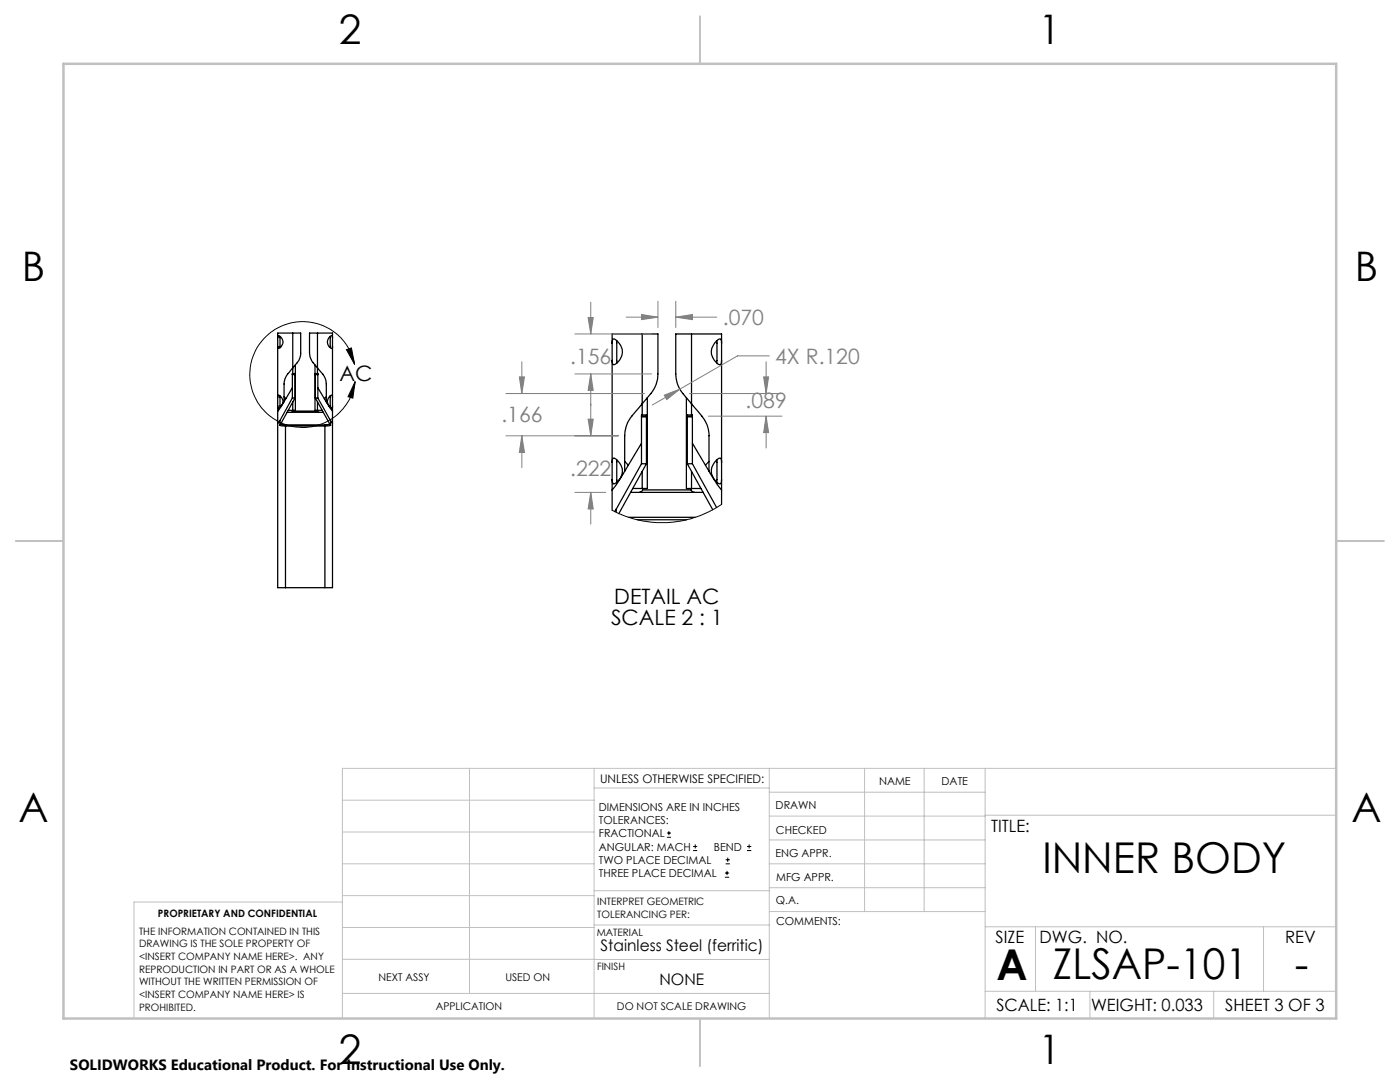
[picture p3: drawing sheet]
<svg xmlns="http://www.w3.org/2000/svg" width="279mm" height="216mm" viewBox="0 0 279 216" stroke-linecap="round" stroke-linejoin="round" font-family="sans-serif">
<g fill="none" stroke="#000" stroke-width=".25">
<path d="M55.4 67.4l.1-.4a1.33 1.33 0 0 1 1 1.2 1.33 1.33 0 0 1-.9 1.3l-.2-.4M55.4 79.3l.1-.4a1.33 1.33 0 0 1 1 1.2 1.33 1.33 0 0 1-.9 1.3l-.2-.4M55.4 67.4v1.7M55.4 79.3v1.7M55.4 69.1v10.2M55.9 67.1v2.3M55.9 79v2.2M56.7 79.2l.3 .4M58.3 74.8v4.6M58.3 77.4l-2.9 4.6M58.3 74.7v-.2h.6v.2M58.3 74.8h.6"/>
<path d="M58.3 79.4h.6M58.3 79.4l-2.5 4.6M58.3 74.7h.6M58.3 74.7v.1M58.4 66.5h1.6v3.9a2.99 2.99 0 0 1-.7 2l-1.9 2.2-.6 1.1-.1 .9v3.6M58.4 66.5h-3v.9M58.4 66.5v8M58.9 79.4l-3.1 5.5M58.9 74.8v4.6M58.9 74.7v.1M58.9 72.8v9.1h-.5M62.9 72.8v9.1h.5"/>
<path d="M62.9 79.4l3.1 5.5M62.9 74.8v4.6M62.9 74.7v-.2h.5v.2M62.9 74.8h.5M62.9 79.4h.5M62.9 74.7h.5M62.9 74.7v.1M63.4 66.5h-1.6v3.9a3.3 3.3 0 0 0 .7 2l1.9 2.2 .5 .9 .2 1.1v3.6M63.4 66.5h3v.9M63.4 66.5v8M63.4 74.8v4.6M63.4 77.4l3 4.6"/>
<path d="M63.4 79.4l2.6 4.6M63.4 74.7v.1M65.1 79.2l-.4 .4M65.9 67.1v2.3M65.9 79v2.2M66.4 67.4l-.1-.4a1.35 1.35 0 0 0-1 1.3 1.35 1.35 0 0 0 1 1.2l.1-.4M66.4 79.3l-.1-.5a1.35 1.35 0 0 0-1 1.3 1.35 1.35 0 0 0 1 1.3l.1-.4M66.4 79.3v1.7M66.4 67.4v1.7M66.4 69.1v10.2M122.2 68.5l.1-.8a1.85 1.85 0 0 1 1.6 1.4 2.71 2.71 0 0 1-1.5 3.7l-.2-.2v-.7M122.2 68.5v3.4"/>
<path d="M122.2 71.9v20.4M123.1 68v4.4M128.2 66.6h3.1v8a6 6 0 0 1-1.4 3.9l-3.1 3.7a6.5 6.5 0 0 0-2.1 4.8v7.1M128.2 66.6h-6v1.9M128.2 66.6v16.2M129.2 79.3v18.2h-1M137 79.3v18.2h1M138 66.6h-3.1v8a6 6 0 0 0 1.4 3.9l2.4 2.9a7.8 7.8 0 0 1 2.8 5.6v7.1M138 66.6h6v1.9M138 66.6v16.2M143.1 68v4.4M144 68.5v-.6l-.2-.3a2.79 2.79 0 0 0-1.8 2.5 2.79 2.79 0 0 0 1.6 2.7l.2-.1 .2-.2v-.6"/>
<path d="M144 68.5v3.4M144 71.9v20.4M55.4 81v36.3h1.6M55.8 84.9l1.2 .1M55.8 84l-.4 .4M55.8 84v.9M56 84.6l1 .2M57 84.8v.2M57 85v32.3M57 85h7.8M57 84.8h7.8M57.3 82.3h7.2"/>
<path d="M57.5 81.9h.9M58.1 82.3l.2-.1a.42 .42 0 0 1 .7-.2h3.7a.88 .88 0 0 1 .9 .3h.1M58.4 80.2v1.7M63.4 81.9h.9M63.4 80.2v1.7M64.8 84.8v.2M64.8 85v32.3M65.8 84.6l-1 .2M66 84l.4 .4M66 84.9l-1.2 .1M66 84v.9M66.4 81v36.3h-1.6"/>
<path d="M122.2 92.3l.1-.9a1.85 1.85 0 0 1 1.6 1.5 2.71 2.71 0 0 1-1.5 3.7l-.2-.3v-.6M122.2 92.3v3.4M122.2 95.7v6.1M123.1 91.8v4.4M124.7 92.1l.7 .8M125.8 98.2h14.5M126.3 97.5h1.9M127.5 98.2l.5-.1a.65 .65 0 0 1 .9-.3h9l.2 .2 .5 .2M128 83.2v9.3M128 88.4l-4.3 7.3-1.5 2.1M128 83.1v-.3h1v.3M128 83.2h1"/>
<path d="M128 92.5h1M128 92.5l-5 9.1M128 83.1h1M128 83.1v.1M128.2 94.1v3.4M129 83.2v9.3M129 92.5l-5.5 10M129 83.1v.1M137.2 83.2v9.3M137.2 83.1v-.3h1v.3M137.2 83.2h1M137.2 92.5h1"/>
<path d="M137.2 92.5l5 9.2M137.2 83.1h1M137.2 83.1v.1M138 97.5h1.9M138 94.1v3.4M138.2 83.2v9.3M138.2 88.4l3.9 6.7 1.9 2.7M138.2 92.5l4.8 8.8M138.2 83.1v.1M141.5 92.1l-.7 .8M143.1 91.8v4.4M144 92.3v-.6l-.2-.3a2.79 2.79 0 0 0-1.8 2.5 2.79 2.79 0 0 0 1.6 2.7l.2-.1 .2-.8"/>
<path d="M144 92.3v3.4M144 95.7v4.9M57 117.3h7.8M123 101.6l-.3 .5M123 101.6v.6M125.5 103.2h13.2M127.2 103.7h9.8"/>
</g>
<g fill="none" stroke="#000" stroke-width=".2">
<path d="M69.1 69.8l1-.4 .7 3.3zM70.8 72.7a10.6 10.6 0 0 0-16.4-6.6 10.6 10.6 0 0 0 .5 17.7 10.6 10.6 0 0 0 16-7.7M70.9 76.1l-.5 3.3-.9-.2zM144 100.6l-2.3 1.4-2.6 1.1-3 .8-2.8 .4-3.3-.1-3-.5-2.3-.7-2.5-1.2M133.1 167.1h.8M133.1 166.2h.8M133.5 165.8v.9M138.3 169.7h.8M138.3 168.9h.8M138.7 168.5v.8M144.7 175h.8M144.7 174.2h.8"/>
<path d="M144.8 172.4h.9M144.8 171.6h.9M145.1 173.8v.8M145.2 171.1v.9M149.1 169.7h.8M149.1 168.9h.8M149.5 168.5v.8"/>
</g>
<g fill="none" stroke="#808080" stroke-width=".2">
<path d="M101 78.5h27.6M103.6 75.2h1.1l-.6 3.3zM104.1 72.2v6.3M114.7 66.6h15.3M114.7 74.6h15.3M117.4 63.4h1l-.5 3.2zM117.9 74.6l.5 3.3h-1zM117.9 60.3v6.3M117.9 74.6v12.4M125 63.3h6.3M128 62.8l3.3 .5-3.3 .5zM131.3 60.1v5.3"/>
<path d="M132.6 78.8l3.1-1.2-2.6 2.1zM134.9 63.3l3.3-.5v1zM134.9 60.1v5.3M134.9 63.3h8.2M137.5 78.5h18.6M152.4 75.2h1l-.5 3.3zM152.9 72.2v6.3M153.5 71h-6.3l-17 9.8M101 87h22.4M104.1 87l.6 3.3h-1.1zM104.1 87v6.3M114.7 98.2h6.2"/>
<path d="M117.4 83.6h1l-.5 3.4zM117.9 98.2l.5 3.4h-1zM117.9 98.2v6.4M141.4 83h14.7M152.9 83l.5 3.3h-1zM152.9 83v6.4"/>
</g>
<g fill="none" stroke="#c0c0c0" stroke-width=".2">
<path d="M68.3 159.7h50.3M93.7 153.3v44.9M118.6 153.3v49.9M118.6 157.2h34.9M153.5 153.3v49.9M153.5 158.1h43.1M172.5 153.3v28.6M184.4 153.3v28.6M196.6 153.3v49.9M266.7 153.3h-198.4v49.9M68.3 178.7h50.3M68.3 172.4h50.3"/>
<path d="M68.3 166h50.3M68.3 180h-41.6v23.2M118.6 177.7h35M153.5 167.6h43.1M153.5 162.8h43.1M153.5 172.4h43.1M153.5 177.1h43.1M196.6 162.7h70.1M68.3 198.2h85.2M68.3 191.4l85.2 .1M68.3 185.1h50.3M118.6 184.6h35"/>
<path d="M153.6 181.9h43M196.6 197.8h70.1M196.6 184.9h70.1M206.7 184.9v12.9M217.5 197.8v5.4M242.2 197.8v5.4M252.2 184.9v12.9"/>
</g>
<path d="M139.7 3.2v9.5M3.1 107.9h9.6M266.7 107.9h9.5M139.7 203.2v9.6" fill="none" stroke="#c0c0c0" stroke-width=".25"/>
<path d="M12.7 12.7h254v190.5h-254z" fill="none" stroke="#c0c0c0" stroke-width=".5"/>
<path d="M69.1 69.8l1-.4 .7 3.3zM70.9 76.1l-.5 3.3-.9-.2z" fill="#000"/>
<path d="M128 62.8l3.3 .5-3.3 .5zM134.9 63.3l3.3-.5v1zM132.6 78.8l.5 .9 2.6-2.1zM152.9 83l.5 3.3h-1zM152.4 75.2h1l-.5 3.3zM117.4 83.6h1l-.5 3.4zM117.9 98.2l.5 3.4h-1zM117.4 63.4h1l-.5 3.2zM117.9 74.6l.5 3.3h-1zM103.6 75.2h1.1l-.6 3.3zM104.1 87l.6 3.3h-1.1z" fill="#808080"/>
<g font-size="8.5">
<text x="208" y="174.2">INNER BODY</text>
<text x="198.9" y="195.5">A</text>
<text x="210.1" y="195.4">ZLSAP-101</text>
<text x="258.4" y="195.4">-</text>
</g>
<g font-size="8.1">
<text x="67.6" y="8.9">2</text>
<text x="207.3" y="8.9">1</text>
<text x="4.4" y="56.1">B</text>
<text x="270.4" y="56.1">B</text>
<text x="3.7" y="164.1">A</text>
<text x="269.7" y="164.1">A</text>
<text x="67.6" y="212.4">2</text>
<text x="207.3" y="212.4">1</text>
</g>
<g font-size="4.2" fill="#808080">
<text x="144.3" y="64.9">.070</text>
<text x="113.8" y="72.6">.156</text>
<text x="154.7" y="72.6">4X R.120</text>
<text x="148.8" y="81.4">.089</text>
<text x="100.1" y="84.3">.166</text>
<text x="113.8" y="94.9">.222</text>
</g>
<g font-size="4.2">
<text x="67.8" y="75.9">AC</text>
<text x="122" y="124.8">SCALE 2 : 1</text>
<text x="122.6" y="120.6">DETAIL AC</text>
</g>
<g font-size="3.4">
<text x="197.8" y="166">TITLE:</text>
<text x="198.7" y="188.1">SIZE</text>
<text x="207.5" y="188.1">DWG. NO.</text>
<text x="256.5" y="188.2">REV</text>
<text x="198.8" y="201.7">SCALE: 1:1</text>
<text x="217.7" y="201.8">WEIGHT: 0.033</text>
<text x="244.5" y="201.7">SHEET 3 OF 3</text>
</g>
<g font-size="3.2">
<text x="119.9" y="189.8">Stainless Steel (ferritic)</text>
<text x="131.6" y="196.6">NONE</text>
</g>
<text font-size="3" x="14" y="213.5">SOLIDWORKS Educational Product. For Instructional Use Only.</text>
<text font-size="2.4" x="119.8" y="156.2">UNLESS OTHERWISE SPECIFIED:</text>
<g font-size="2.2">
<text x="119.5" y="161.8">DIMENSIONS ARE IN INCHES</text>
<text x="154.8" y="161.4">DRAWN</text>
<text x="175.4" y="156.6">NAME</text>
<text x="187.9" y="156.7">DATE</text>
<text x="119.5" y="164.4">TOLERANCES:</text>
<text x="119.5" y="167.1">FRACTIONAL</text>
<text x="154.9" y="166.3">CHECKED</text>
<text x="119.5" y="169.7">ANGULAR: MACH</text>
<text x="119.5" y="172.4">TWO PLACE DECIMAL</text>
<text x="142.5" y="169.7">BEND</text>
<text x="154.8" y="171">ENG APPR.</text>
<text x="119.5" y="175">THREE PLACE DECIMAL</text>
<text x="154.9" y="175.7">MFG APPR.</text>
<text x="154.9" y="180.4">Q.A.</text>
<text x="154.9" y="184.6">COMMENTS:</text>
</g>
<g font-size="2.1">
<text x="75.5" y="195.7">NEXT ASSY</text>
<text x="100.9" y="195.7">USED ON</text>
<text x="86.9" y="201.5">APPLICATION</text>
<text x="123.1" y="201.6">DO NOT SCALE DRAWING</text>
</g>
<g font-size="2">
<text x="31.5" y="182.9">PROPRIETARY AND CONFIDENTIAL</text>
<text x="119.2" y="180.6">INTERPRET GEOMETRIC</text>
<text x="119.2" y="183.1">TOLERANCING PER:</text>
<text x="27.8" y="186.5">THE INFORMATION CONTAINED IN THIS</text>
<text x="27.8" y="189">DRAWING IS THE SOLE PROPERTY OF</text>
<text x="27.8" y="191.6">&lt;INSERT COMPANY NAME HERE&gt;. ANY</text>
<text x="119.1" y="186.7">MATERIAL</text>
<text x="27.8" y="194.1">REPRODUCTION IN PART OR AS A WHOLE</text>
<text x="27.8" y="196.6">WITHOUT THE WRITTEN PERMISSION OF</text>
<text x="119.1" y="193.5">FINISH</text>
<text x="27.8" y="199.1">&lt;INSERT COMPANY NAME HERE&gt; IS</text>
<text x="27.8" y="201.7">PROHIBITED.</text>
</g>
</svg>
